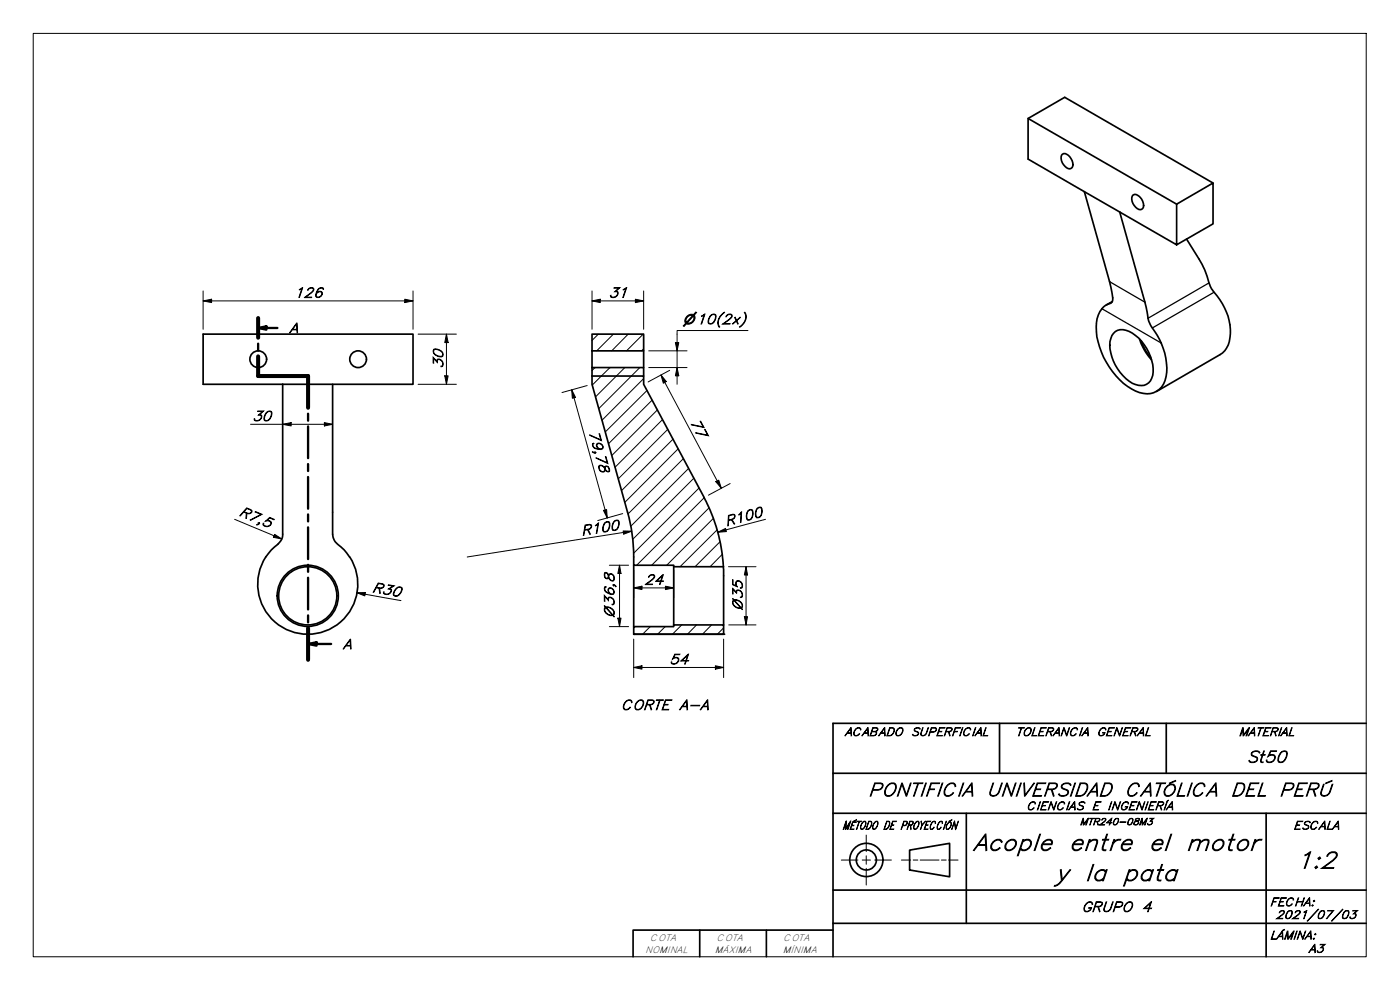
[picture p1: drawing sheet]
<svg xmlns="http://www.w3.org/2000/svg" width="420mm" height="297mm" viewBox="0 0 420 297" stroke-linecap="round" stroke-linejoin="round" font-family="sans-serif">
<!-- layer: Hatch (ISO) -->
<g fill="none" stroke="#000" stroke-width=".3">
<path d="M178.6 110.3l-.9 .9M179.6 100.3l-1.9 1.9M183.1 110.3l-5.4 5.3M184.1 100.3l-5 5M187.5 110.3l-8.7 8.7M188.5 100.3l-4.9 5M192 110.3l-12.3 12.3M193 100.3l-5 5M193.2 113.6l-12.5 12.5M193.2 104.6l-.7 .7M194.2 117.1l-12.5 12.5M195.7 120.1l-13.1 13"/>
<path d="M197.3 123l-13.7 13.6M198.8 125.9l-14.2 14.3M200.4 128.8l-14.9 14.9M202 131.7l-15.4 15.5M203.5 134.7l-16 16M205.1 137.6l-16.6 16.6M206.6 140.6l-17.3 17.3M208.2 143.5l-18.3 18.3M209.8 146.4l-19.7 19.6M211.3 149.3l-20.2 20.3M212.8 152.4l-17.2 17.2M214.1 155.6l-14 14"/>
<path d="M215.2 159l-11.1 11M216.1 162.5l-7.5 7.5M216.7 166.4l-3.6 3.6M190.6 188l-.4 .5M195.1 188l-2.3 2.3M199.6 188l-2.2 2.3M204.6 187.5l-2.8 2.8M209 187.5l-2.7 2.8M213.6 187.5l-2.8 2.8M217.2 188.4l-1.9 1.9"/>
</g>
<!-- layer: Visible (ISO) -->
<g fill="none" stroke="#000" stroke-width=".51">
<path d="M308.5 35.5l44.6 25.8M318.8 46.3a2.07 2.07 0 0 1 2.6 1.3 2.09 2.09 0 0 1 0 2.9 2.36 2.36 0 0 1-2.6-1.6 2.41 2.41 0 0 1 0-2.6zM325.4 57.5l7.6 27 .9 4.8a1.56 1.56 0 0 1-1.5 2 6.9 6.9 0 0 0-3.4 6.9 23.3 23.3 0 0 0 10.6 18.5 6.7 6.7 0 0 0 9-.6 10.8 10.8 0 0 0 1.3-8.6 24.7 24.7 0 0 0-4.7-10.2l-.5-1.2-1.1-5.4-7.6-27.1M325.4 57.5l10.6 6.1M340 58.5a2.1 2.1 0 0 1 2.6 1.3 2.16 2.16 0 0 1 0 3 2.36 2.36 0 0 1-2.6-1.7 2.41 2.41 0 0 1 0-2.6zM364 54.9l-44.5-25.7-11 6.3v12.2l16.9 9.8M336 63.6l17.1 9.9v-12.2l10.9-6.4v12.3l-10.9 6.3M356.1 71.7a38.8 38.8 0 0 1 6.7 13.2 8.8 8.8 0 0 0 2.5 3.9 16.1 16.1 0 0 1 3.3 14.7 5.7 5.7 0 0 1-2.5 2.9l-19 11.1M333.8 90.5l-1.8 1M61 100.3h63v15h-63zM84.8 115.3v45a4.4 4.4 0 0 1-2.4 3.8 15 15 0 0 0-1.7 20.6 15 15 0 0 0 20.5 2.7 15 15 0 0 0 3.7-20.3M99.8 115.3v45a4.7 4.7 0 0 0 2.6 3.8l2.5 3"/>
<path d="M177.7 112.8v2.5l10.9 39.5 1 4.4a55.7 55.7 0 0 1 .6 10.4h12v.4h14.9l.1 17.5M177.7 112.8h15.5v2.5l18.1 34M177.7 100.3h15.5v5h-15.5zM177.7 110.3h15.5v2.5M177.7 105.3v7.5M193.2 105.3v5M334.1 100.1a3.7 3.7 0 0 1 4.7-.7 13.7 13.7 0 0 1 7.1 13.2 3.6 3.6 0 0 1-5.2 2.8 13.7 13.7 0 0 1-7.6-12.9l.6-1.8zM342 101.8l1.5 3.3 2.1 2.8M342.5 102.3l1.5 3.2 1.4 1.8M211.3 149.3a50 50 0 0 1 5.8 20.8M190.2 169.6v18.4M202.2 170v17.5"/>
<path d="M190.2 188h12v-.5h15v2.8h-27zM190.2 190.3h27"/>
<circle cx="77.5" cy="107.8" r="2.51"/>
<circle cx="107.5" cy="107.8" r="2.51"/>
<circle cx="92.4" cy="178.8" r="8.7"/>
<circle cx="92.4" cy="178.8" r="9.2"/>
</g>
<!-- layer: Visible Narrow (ISO) -->
<path d="M330.7 92.6l17.8 10.3M333 84.5l10.6 6.2M333.6 90.8l-.5 .2M362.8 84.9l-18.2 10.6M364.4 87.7l-18.6 10.7" fill="none" stroke="#000" stroke-width=".38"/>
<!-- layer: Visible (ISO) -->
<g fill="#000">
<circle cx="190.2" cy="190.3" r=".25"/>
<circle cx="217.2" cy="190.3" r=".25"/>
</g>
<!-- layer: Section Line (ISO) -->
<g fill="none" stroke="#000" stroke-width=".7">
<path d="M77.5 98.4l2.4-.5v1zM77.5 95.4v5.9M77.5 98.4h5.7M77.5 103.1v2.1M77.5 106.9v5.9h15v9.6M92.5 124.1v2.1M92.5 127.9v9.6M92.5 139.2v2.1M92.5 143.1v9.5M92.5 154.4v2M92.5 158.2v9.6M92.5 169.5v2.1"/>
<path d="M92.5 173.3v9.6M92.5 193.2l2.5-.5v1zM92.5 184.6v2.1M92.5 188.5v9.5M92.5 193.2h6.9"/>
</g>
<path d="M77.5 95.4v5.9M77.5 106.9v5.9h15v9.6M92.5 188.5v9.5" fill="none" stroke="#000" stroke-width="1.2"/>
<g fill="#000">
<path d="M77.5 98.4l2.4-.5v1z" fill-rule="evenodd"/>
<path d="M92.5 193.2l2.5-.5v1z" fill-rule="evenodd"/>
</g>
<!-- layer: Border (ISO) -->
<path d="M10 10h400v277.1h-400z" fill="none" stroke="#000" stroke-width=".3"/>
<!-- layer: Title (ISO) -->
<g fill="none" stroke="#000" stroke-width=".51">
<path d="M300 217v15M350 217v15M410 217h-160v70.1M250 232h160M250 244h160M273 255.1l12-2.1v10.1l-12-2.1zM290 244v33M380 244v43.1M210 279.1v8M230 279.1v8M250 279.1h-60v8M250 277h160"/>
<path d="M250 267.1h160"/>
<circle cx="260" cy="258" r="5"/>
<circle cx="260" cy="258" r="3"/>
</g>
<path d="M252.5 258h5M258.8 258h2.4M260 250.6v4.9M260 256.8v2.5M262.5 258h5M270.5 258h2.8M274.1 258h1.4M276.2 258h5.6M282.5 258h1.5M284.7 258h2.8M260 260.5v5" fill="none" stroke="#000" stroke-width=".3"/>
<!-- layer: Dimension (ISO) -->
<g fill="none" stroke="#000" stroke-width=".3">
<path d="M61 90.3l2.5-.5v1zM61 90.3h63M61 87.3v11.5M121.5 89.8l2.5 .5-2.5 .5zM124 87.3v11.5M177.7 90.3l2.4-.5v1zM177.7 90.3h15.5M177.7 87.3v11.5M190.7 89.8l2.5 .5-2.5 .5zM193.2 87.3v11.5M224.5 99.2h-21.3v16.1M125.5 100.3h11.5"/>
<path d="M125.5 115.3h11.5M133.5 112.8h1l-.5 2.5zM134 100.3l.5 2.5h-1zM134 100.3v15M171.6 117l1.1 2.2-.9 .3zM171.6 117l10.6 38.4M176.2 115.7l-7.5 2.1M194.7 105.3h11.5M194.7 110.3h11.5M198.4 112.5l1.6 2-.9 .5zM198.4 112.5l18.1 34M201 111.1l-6.5 3.5"/>
<path d="M202.7 102.8h1l-.5 2.5zM203.2 110.3l.5 2.5h-1zM75.2 127.3h24.6M84.8 127.3l2.6-.5v1zM97.3 126.8l2.5 .5-2.5 .5zM70.4 155.8l14.2 5.9M181.1 153.1l1-.2 .1 2.5zM186.9 154.1l-7.5 2.1M187 159.3l2.6 .1-2.4 .9zM189.6 159.4l-49.4 7.7M214.8 144.5l.9-.4 .8 2.4zM215.5 159.7l2.2-1.2 .3 1z"/>
<path d="M219.1 145.1l-6.5 3.5M229.7 155.8l-14.2 3.9M82.4 160.3l2.2 1.4-2.6-.5zM107.1 177.8h2.6l-.2 1zM107.1 177.8l13.2 2.4M182.9 169.6h5.8M185.9 169.6l.5 2.5h-1zM185.9 169.6v18.4M190.2 176.4l2.5-.5v1zM190.2 171.1v8.3M190.2 176.4h12M199.7 175.9l2.5 .5-2.5 .5z"/>
<path d="M202.2 171.1v8.3M218.6 170h8.3M223.9 170l.4 2.5h-.9zM223.9 170v17.5M182.9 188h5.8M185.4 185.5h1l-.5 2.5zM190.2 191.8v11.5M214.7 199.8l2.5 .5-2.5 .5zM217.2 191.8v11.5M218.7 187.5h8.2M223.4 185h.9l-.4 2.5zM190.2 200.3l2.5-.5v1z"/>
<path d="M190.2 200.3h27"/>
</g>
<g fill="#000">
<path d="M61 90.3l2.5-.5v1z" fill-rule="evenodd"/>
<path d="M121.5 89.8l2.5 .5-2.5 .5z" fill-rule="evenodd"/>
<path d="M177.7 90.3l2.4-.5v1z" fill-rule="evenodd"/>
<path d="M190.7 89.8l2.5 .5-2.5 .5z" fill-rule="evenodd"/>
<path d="M133.5 112.8h1l-.5 2.5z" fill-rule="evenodd"/>
<path d="M134 100.3l.5 2.5h-1z" fill-rule="evenodd"/>
<path d="M171.6 117l1.1 2.2-.9 .3z" fill-rule="evenodd"/>
<path d="M198.4 112.5l1.6 2-.9 .5z" fill-rule="evenodd"/>
<path d="M202.7 102.8h1l-.5 2.5z" fill-rule="evenodd"/>
<path d="M203.2 110.3l.5 2.5h-1z" fill-rule="evenodd"/>
<path d="M84.8 127.3l2.6-.5v1z" fill-rule="evenodd"/>
<path d="M97.3 126.8l2.5 .5-2.5 .5z" fill-rule="evenodd"/>
<path d="M181.1 153.1l1-.2 .1 2.5z" fill-rule="evenodd"/>
<path d="M214.8 144.5l.9-.4 .8 2.4z" fill-rule="evenodd"/>
<path d="M215.5 159.7l2.2-1.2 .3 1z" fill-rule="evenodd"/>
<path d="M82.4 160.3l2.2 1.4-2.6-.5z" fill-rule="evenodd"/>
<path d="M107.1 177.8h2.6l-.2 1z" fill-rule="evenodd"/>
<path d="M185.9 169.6l.5 2.5h-1z" fill-rule="evenodd"/>
<path d="M187 159.3l2.6 .1-2.4 .9z" fill-rule="evenodd"/>
<path d="M190.2 176.4l2.5-.5v1z" fill-rule="evenodd"/>
<path d="M199.7 175.9l2.5 .5-2.5 .5z" fill-rule="evenodd"/>
<path d="M223.9 170l.4 2.5h-.9z" fill-rule="evenodd"/>
<path d="M185.4 185.5h1l-.5 2.5z" fill-rule="evenodd"/>
<path d="M190.2 200.3l2.5-.5v1z" fill-rule="evenodd"/>
<path d="M223.4 185h.9l-.4 2.5z" fill-rule="evenodd"/>
<path d="M214.7 199.8l2.5 .5-2.5 .5z" fill-rule="evenodd"/>
</g>
<g font-size="7">
<text x="292" y="255.2">Acople</text>
<text x="320.7" y="255.2">entre el</text>
<text x="355.8" y="255.2">motor</text>
<text x="388.9" y="260.5">1:2</text>
<text x="316.7" y="264.3">y la pata</text>
</g>
<g font-size="5.6">
<text x="260.5" y="238.9">PONTIFICIA UNIVERSIDAD CATÓLICA</text>
<text x="369.3" y="238.9">DEL PERÚ</text>
</g>
<text font-size="5" x="374" y="228.8">St50</text>
<g font-size="4.2">
<text x="88.2" y="89.3">126</text>
<text x="182.6" y="89.3">31</text>
<text x="86.8" y="99.9">A</text>
<text x="133" y="110.6" transform="rotate(-90 133 110.6)">30</text>
<text x="75.7" y="126.3">30</text>
<text x="176.7" y="129.6" transform="rotate(75 176.7 129.6)">79,78</text>
<text x="207" y="126.5" transform="rotate(62 207 126.5)">77</text>
<text x="71.5" y="154.5" transform="rotate(23 71.5 154.5)">R7,5</text>
<text x="174.6" y="160.7" transform="rotate(-9 174.6 160.7)">R100</text>
<text x="217.9" y="157.9" transform="rotate(-15 217.9 157.9)">R100</text>
<text x="111.5" y="177.6" transform="rotate(10 111.5 177.6)">R30</text>
<text x="193.4" y="175.4">24</text>
<text x="184.3" y="185.5" transform="rotate(-90 184.3 185.5)">Ø36,8</text>
<text x="222.8" y="183.3" transform="rotate(-90 222.8 183.3)">Ø35</text>
<text x="102.9" y="194.7">A</text>
<text x="200.9" y="199.2">54</text>
<text x="186.3" y="213">CORTE A-A</text>
<text x="324.5" y="273.5">GRUPO 4</text>
</g>
<text font-size="4.1" x="204.9" y="97.2">⌀10(2x)</text>
<g font-size="3.5">
<text x="253.5" y="220.8">ACABADO</text>
<text x="273.3" y="220.8">SUPERFICIAL</text>
<text x="304.8" y="220.8">TOLERANCIA GENERAL</text>
<text x="371.7" y="220.8">MATERIAL</text>
<text x="308" y="243">CIENCIAS</text>
<text x="327.6" y="243">E</text>
<text x="332.3" y="243">INGENIERÍA</text>
<text x="252.8" y="248.8">MÉTODO DE PROYECCIÓN</text>
<text x="388.1" y="248.8">ESCALA</text>
<text x="381.1" y="271.8">FECHA:</text>
<text x="382.9" y="275.6">2021/07/03</text>
<text x="381.1" y="281.8">LÁMINA:</text>
<text x="392.7" y="285.8">A3</text>
</g>
<g font-size="2.8">
<text x="324" y="247.5">MTR240-08M3</text>
<text x="193.6" y="285.9">NOMINAL</text>
<text x="195.1" y="282.2">COTA</text>
<text x="214.6" y="285.9">MÁXIMA</text>
<text x="215.1" y="282.2">COTA</text>
<text x="234.9" y="285.9">MÍNIMA</text>
<text x="235.1" y="282.2">COTA</text>
</g>
</svg>
